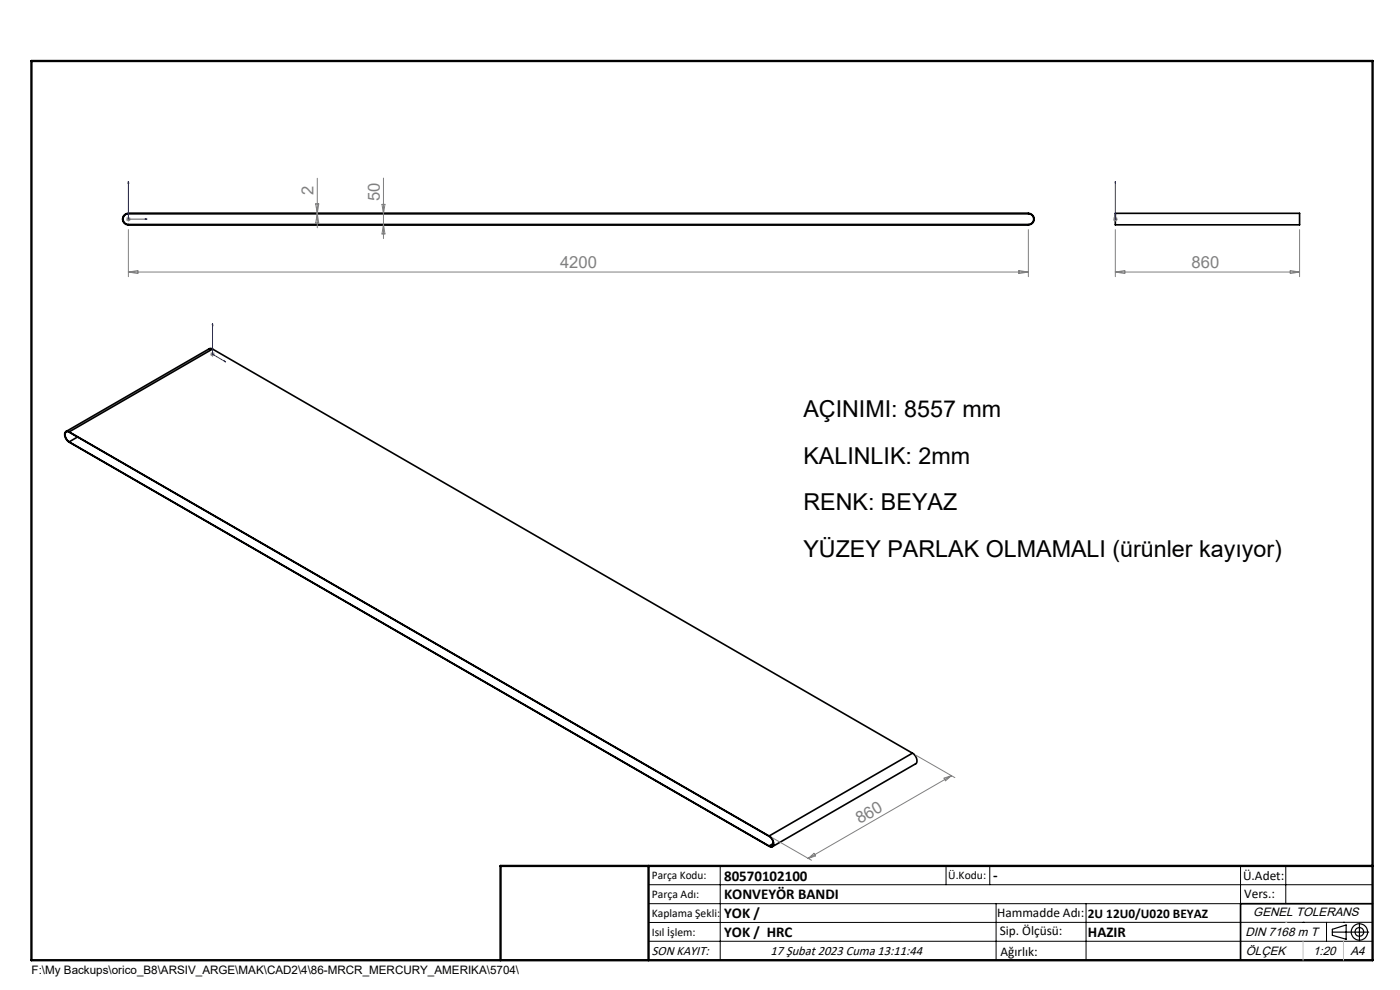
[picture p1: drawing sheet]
<svg xmlns="http://www.w3.org/2000/svg" width="297mm" height="210mm" viewBox="0 0 297 210" stroke-linecap="round" stroke-linejoin="round" font-family="sans-serif">
<g fill="none" stroke="#000" stroke-width=".35">
<path d="M26.4 45.7l.8-.4h191a1.15 1.15 0 0 1 1.1 1.2 1.15 1.15 0 0 1-1.1 1.1h-191a1.15 1.15 0 0 1-1-.7 1.15 1.15 0 0 1 .2-1.2zM26.5 45.5l.6-.2h191.1a1.22 1.22 0 0 1 1.2 1.2 1.22 1.22 0 0 1-1.2 1.2h-191a1.21 1.21 0 0 1-1.1-.8 1.21 1.21 0 0 1 .4-1.4zM236.6 45.3h39.1v2.4h-39.1zM45.1 74h-.7l-30.4 17.5M45.1 74l-30.4 17.6M45.1 74l148.5 85.8M14.7 93.7a1.44 1.44 0 0 1-.6-2.1h.5l148.6 85.8a1.42 1.42 0 0 1 .6 2.1l-.6-.1M14.7 91.6a.64 .64 0 0 0-.9 .1 .64 .64 0 0 0 0 .8l.2 .6 .7 .7 148.5 85.7a.64 .64 0 0 0 .8 0 .64 .64 0 0 0 .1-.9l-.3-.7-.6-.6M14.7 93.7l148.5 85.7M14.7 91.6l148.5 85.7M16.4 92.7l-1.7 1M193.6 159.8a1.58 1.58 0 0 1 .6 2.2l-30.3 17.6"/>
<path d="M193.6 159.8l-30.4 17.5M164 178.9l-.8 .5M291.2 191.7h-28v12"/>
</g>
<g fill="none" stroke="#000" stroke-width=".25">
<path d="M282.6 197.7h7.8M282.6 197.1l3-.9v3l-3-.8zM288.4 195.8v3.8M106.2 203.7h185"/>
<circle cx="288.4" cy="197.7" r="1.74"/>
<circle cx="288.4" cy="197.7" r=".93"/>
</g>
<path d="M27.2 38.5v8h4M27.2 38.5l.1 .4h-.2zM236.6 38.5v.4v-.4M236.6 38.5v8M30.8 46.4l.4 .1-.4 .1zM236.6 46.4v.2zM236.6 46.5h.1M45.1 68.6l.1 .4-.2-.1zM45.1 68.6v6.5l2.8 1.7M47.6 76.5l.3 .3-.3-.1z" fill="none" stroke="#00f" stroke-width=".21"/>
<g fill="none" stroke="#808080" stroke-width=".21">
<path d="M67.3 37.8v10.5M81.4 37.8v12.8M26.7 46.5h1M26.9 46.1l.7 .7M27.2 46v1M27.2 48.7v10M27.2 57.7h191M27.2 57.7l2-.3v.6zM27.6 46.1l-.7 .7M67 43.2h.6l-.3 2.1zM67.3 45.3l.3 2h-.6zM81 43.3h.7l-.3 2z"/>
<path d="M81.4 47.6l.3 2h-.7zM216.1 57.4l2.1 .3-2.1 .3zM218.2 48.7v10M236.1 46.5h1M236.3 46.1l.7 .7M236.6 48.7v10M236.6 57.7h39.1M236.6 57.7l2-.3v.6zM236.6 46v1M237 46.1l-.7 .7M273.7 57.4l2 .3-2 .3zM275.7 48.7v10"/>
<path d="M44.6 75.1h1M44.7 74.8l.7 .7M45.1 74.6v1.1M45.4 74.8l-.7 .7M163.9 177.7l8.3 4.8M194.3 160.2l8.3 4.8M200.3 165.1l1.6-.6-1.3 1.1zM201.9 164.5l-30.5 17.6M171.4 182.1l1.3-1.1 .3 .6z"/>
</g>
<g fill="none" stroke="#000" stroke-width=".21">
<path d="M137.6 187.7h153.6M137.6 191.7h153.6M137.6 199.7h153.6M152.8 183.7v20M200.7 183.7v4M210 183.7v4M211.3 191.7v12M230.4 191.7v12M263.2 183.7v20M272.8 183.7v8M276.4 195.6h.1M281.4 195.6v4.1"/>
<path d="M285 195.6h.1M291.2 195.6l-153.6 .1"/>
</g>
<path d="M6.7 12.9h284.5v190.8h-284.5zM137.6 183.7v20M291.2 183.7h-185v20" fill="none" stroke="#000" stroke-width=".5"/>
<path d="M276.4 199.7v4M285 199.7v4" fill="none" stroke="#c0c0c0" stroke-width=".21"/>
<path d="M272.8 195.6h.1" fill="none" stroke="#c0c0c0" stroke-width=".25"/>
<g fill="#00f">
<path d="M47.6 76.5l.3 .3-.3-.1zM45.1 68.6l.1 .4-.2-.1z"/>
<path d="M30.8 46.4l.4 .1-.4 .1zM27.2 38.5l.1 .4h-.2z"/>
<path d="M236.6 46.4v.2zM236.6 38.5v.4z"/>
</g>
<g font-size="4.9">
<text x="170.4" y="88.4">AÇINIMI: 8557 mm</text>
<text x="170.4" y="98.3">KALINLIK: 2mm</text>
<text x="170.4" y="108.2">RENK: BEYAZ</text>
<text x="170.4" y="118.1">YÜZEY PARLAK OLMAMALI (ürünler kayıyor)</text>
</g>
<g font-size="3.5" fill="#808080">
<text x="66.5" y="41.3" transform="rotate(-90 66.5 41.3)">2</text>
<text x="80.6" y="42.6" transform="rotate(-90 80.6 42.6)">50</text>
<text x="118.8" y="56.9">4200</text>
<text x="252.8" y="56.9">860</text>
<text x="182.4" y="174.8" transform="rotate(-30 182.4 174.8)">860</text>
</g>
<g font-size="3.2">
<text x="153.6" y="186.8">80570102100</text>
<text x="153.6" y="190.8">KONVEYÖR BANDI</text>
<text x="210.7" y="186.6">-</text>
<text x="153.6" y="194.8">YOK /</text>
<text x="153.6" y="198.8">YOK / HRC</text>
<text x="230.8" y="198.7">HAZIR</text>
</g>
<g font-size="2.8">
<text x="263.7" y="186.7">Ü.Adet:</text>
<text x="263.9" y="190.5">Vers.:</text>
<text x="211.5" y="194.5">Hammadde Adı:</text>
<text x="230.8" y="194.7">2U 12U0/U020 BEYAZ</text>
<text x="138.3" y="202.6">SON KAYIT:</text>
<text x="163.5" y="202.6">17 Şubat 2023 Cuma 13:11:44</text>
<text x="212.1" y="198.4">Sip. Ölçüsü:</text>
<text x="212.2" y="202.7">Ağırlık:</text>
</g>
<g font-size="2.6">
<text x="265.9" y="194.4">GENEL TOLERANS</text>
<text x="264.2" y="198.5">DIN 7168 m T</text>
<text x="264.3" y="202.6">ÖLÇEK</text>
<text x="278.5" y="202.6">1:20</text>
<text x="286.5" y="202.6">A4</text>
</g>
<g font-size="2.5">
<text x="138.3" y="186.4">Parça Kodu:</text>
<text x="138.3" y="190.5">Parça Adı:</text>
<text x="201.2" y="186.5">Ü.Kodu:</text>
<text x="138.3" y="194.5">Kaplama Şekli:</text>
<text x="138.3" y="198.6">Isıl İşlem:</text>
<text x="6.7" y="206.7">F:\My Backups\orico_B8\ARSIV_ARGE\MAK\CAD2\4\86-MRCR_MERCURY_AMERIKA\5704\</text>
</g>
</svg>
